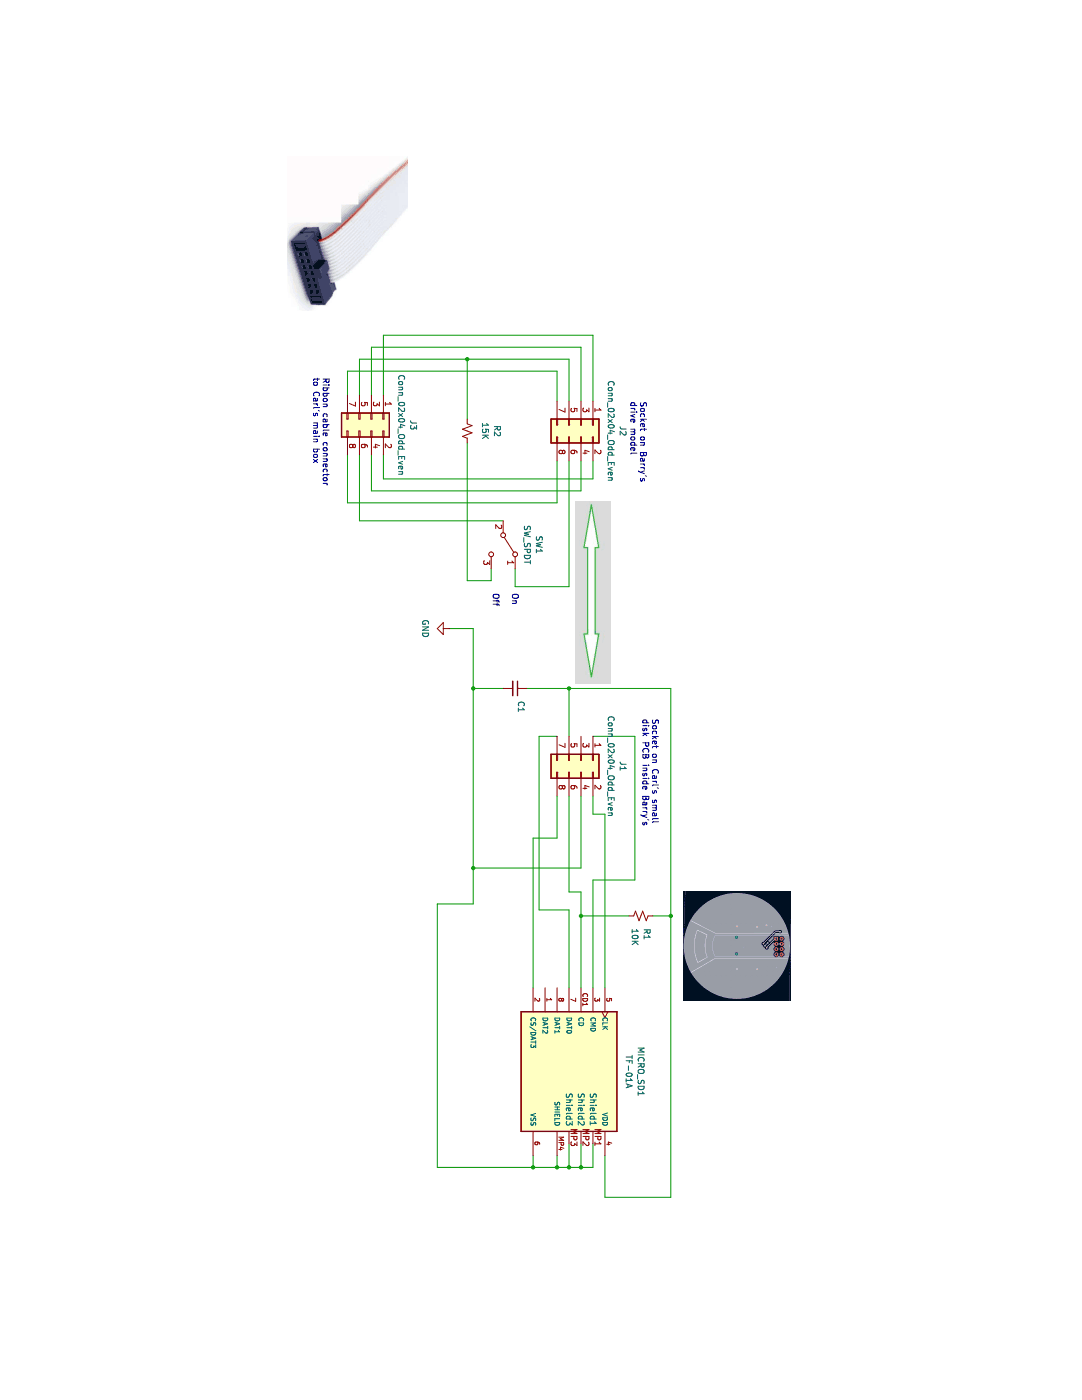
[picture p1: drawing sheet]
(kicad_sch (version 20230121) (generator eeschema)

 (paper "A4")

 (lib_symbols
  (symbol "Connector_Generic:Conn_02x04_Odd_Even" (pin_names (offset 1.016) hide) (in_bom yes) (on_board yes)
   (property "Reference" "J" (at 1.27 5.08 0) (effects (font (size 1.27 1.27))))
   (property "Value" "Conn_02x04_Odd_Even" (at 1.27 -7.62 0) (effects (font (size 1.27 1.27))))
   (property "Footprint" "" (at 0 0 0) (effects (font (size 1.27 1.27)) hide))
   (property "Datasheet" "~" (at 0 0 0) (effects (font (size 1.27 1.27)) hide))
   (symbol "Conn_02x04_Odd_Even_1_1"
    (rectangle (start -1.27 -4.953) (end 0 -5.207) (stroke (width 0.1524) (type default)) (fill (type none)))
    (rectangle (start -1.27 -2.413) (end 0 -2.667) (stroke (width 0.1524) (type default)) (fill (type none)))
    (rectangle (start -1.27 0.127) (end 0 -0.127) (stroke (width 0.1524) (type default)) (fill (type none)))
    (rectangle (start -1.27 2.667) (end 0 2.413) (stroke (width 0.1524) (type default)) (fill (type none)))
    (rectangle (start -1.27 3.81) (end 3.81 -6.35) (stroke (width 0.254) (type default)) (fill (type background)))
    (rectangle (start 3.81 -4.953) (end 2.54 -5.207) (stroke (width 0.1524) (type default)) (fill (type none)))
    (rectangle (start 3.81 -2.413) (end 2.54 -2.667) (stroke (width 0.1524) (type default)) (fill (type none)))
    (rectangle (start 3.81 0.127) (end 2.54 -0.127) (stroke (width 0.1524) (type default)) (fill (type none)))
    (rectangle (start 3.81 2.667) (end 2.54 2.413) (stroke (width 0.1524) (type default)) (fill (type none)))
    (pin passive line (at -5.08 2.54 0) (length 3.81) (name "Pin_1" (effects (font (size 1.27 1.27)))) (number "1" (effects (font (size 1.27 1.27)))))
    (pin passive line (at 7.62 2.54 180) (length 3.81) (name "Pin_2" (effects (font (size 1.27 1.27)))) (number "2" (effects (font (size 1.27 1.27)))))
    (pin passive line (at -5.08 0 0) (length 3.81) (name "Pin_3" (effects (font (size 1.27 1.27)))) (number "3" (effects (font (size 1.27 1.27)))))
    (pin passive line (at 7.62 0 180) (length 3.81) (name "Pin_4" (effects (font (size 1.27 1.27)))) (number "4" (effects (font (size 1.27 1.27)))))
    (pin passive line (at -5.08 -2.54 0) (length 3.81) (name "Pin_5" (effects (font (size 1.27 1.27)))) (number "5" (effects (font (size 1.27 1.27)))))
    (pin passive line (at 7.62 -2.54 180) (length 3.81) (name "Pin_6" (effects (font (size 1.27 1.27)))) (number "6" (effects (font (size 1.27 1.27)))))
    (pin passive line (at -5.08 -5.08 0) (length 3.81) (name "Pin_7" (effects (font (size 1.27 1.27)))) (number "7" (effects (font (size 1.27 1.27)))))
    (pin passive line (at 7.62 -5.08 180) (length 3.81) (name "Pin_8" (effects (font (size 1.27 1.27)))) (number "8" (effects (font (size 1.27 1.27)))))))
  (symbol "Device:C_Small" (pin_numbers hide) (pin_names (offset 0.254) hide) (in_bom yes) (on_board yes)
   (property "Reference" "C" (at 0.254 1.778 0) (effects (font (size 1.27 1.27)) (justify left)))
   (property "Value" "C_Small" (at 0.254 -2.032 0) (effects (font (size 1.27 1.27)) (justify left)))
   (property "Footprint" "" (at 0 0 0) (effects (font (size 1.27 1.27)) hide))
   (property "Datasheet" "~" (at 0 0 0) (effects (font (size 1.27 1.27)) hide))
   (symbol "C_Small_0_1"
    (polyline (pts (xy -1.524 -0.508) (xy 1.524 -0.508)) (stroke (width 0.3302) (type default)) (fill (type none)))
    (polyline (pts (xy -1.524 0.508) (xy 1.524 0.508)) (stroke (width 0.3048) (type default)) (fill (type none))))
   (symbol "C_Small_1_1"
    (pin passive line (at 0 2.54 270) (length 2.032) (name "~" (effects (font (size 1.27 1.27)))) (number "1" (effects (font (size 1.27 1.27)))))
    (pin passive line (at 0 -2.54 90) (length 2.032) (name "~" (effects (font (size 1.27 1.27)))) (number "2" (effects (font (size 1.27 1.27)))))))
  (symbol "Device:R_Small_US" (pin_numbers hide) (pin_names (offset 0.254) hide) (in_bom yes) (on_board yes)
   (property "Reference" "R" (at 0.762 0.508 0) (effects (font (size 1.27 1.27)) (justify left)))
   (property "Value" "R_Small_US" (at 0.762 -1.016 0) (effects (font (size 1.27 1.27)) (justify left)))
   (property "Footprint" "" (at 0 0 0) (effects (font (size 1.27 1.27)) hide))
   (property "Datasheet" "~" (at 0 0 0) (effects (font (size 1.27 1.27)) hide))
   (symbol "R_Small_US_1_1"
    (polyline (pts (xy 0 0) (xy 1.016 -0.381) (xy 0 -0.762) (xy -1.016 -1.143) (xy 0 -1.524)) (stroke (width 0) (type default)) (fill (type none)))
    (polyline (pts (xy 0 1.524) (xy 1.016 1.143) (xy 0 0.762) (xy -1.016 0.381) (xy 0 0)) (stroke (width 0) (type default)) (fill (type none)))
    (pin passive line (at 0 2.54 270) (length 1.016) (name "~" (effects (font (size 1.27 1.27)))) (number "1" (effects (font (size 1.27 1.27)))))
    (pin passive line (at 0 -2.54 90) (length 1.016) (name "~" (effects (font (size 1.27 1.27)))) (number "2" (effects (font (size 1.27 1.27)))))))
  (symbol "Switch:SW_SPDT" (pin_names (offset 0) hide) (in_bom yes) (on_board yes)
   (property "Reference" "SW" (at 0 4.318 0) (effects (font (size 1.27 1.27))))
   (property "Value" "SW_SPDT" (at 0 -5.08 0) (effects (font (size 1.27 1.27))))
   (property "Footprint" "" (at 0 0 0) (effects (font (size 1.27 1.27)) hide))
   (property "Datasheet" "~" (at 0 0 0) (effects (font (size 1.27 1.27)) hide))
   (symbol "SW_SPDT_0_0"
    (circle (center -2.032 0) (radius 0.508) (stroke (width 0) (type default)) (fill (type none)))
    (circle (center 2.032 -2.54) (radius 0.508) (stroke (width 0) (type default)) (fill (type none))))
   (symbol "SW_SPDT_0_1"
    (polyline (pts (xy -1.524 0.254) (xy 1.651 2.286)) (stroke (width 0) (type default)) (fill (type none)))
    (circle (center 2.032 2.54) (radius 0.508) (stroke (width 0) (type default)) (fill (type none))))
   (symbol "SW_SPDT_1_1"
    (pin passive line (at 5.08 2.54 180) (length 2.54) (name "A" (effects (font (size 1.27 1.27)))) (number "1" (effects (font (size 1.27 1.27)))))
    (pin passive line (at -5.08 0 0) (length 2.54) (name "B" (effects (font (size 1.27 1.27)))) (number "2" (effects (font (size 1.27 1.27)))))
    (pin passive line (at 5.08 -2.54 180) (length 2.54) (name "C" (effects (font (size 1.27 1.27)))) (number "3" (effects (font (size 1.27 1.27)))))))
  (symbol "TF-01A:TF-01A" (pin_names (offset 1.016)) (in_bom yes) (on_board yes)
   (property "Reference" "MICRO_SD" (at -12.7 10.795 0) (effects (font (size 1.27 1.27)) (justify left bottom)))
   (property "Value" "TF-01A" (at -12.7 -12.7 0) (effects (font (size 1.27 1.27)) (justify left bottom)))
   (property "Footprint" "TF-01A:TF-01A" (at 0 0 0) (effects (font (size 1.27 1.27)) (justify bottom) hide))
   (property "Datasheet" "" (at 0 0 0) (effects (font (size 1.27 1.27)) hide))
   (property "MF" "HRO Electronics Co., Ltd." (at 0 0 0) (effects (font (size 1.27 1.27)) (justify bottom) hide))
   (property "Description" "\n                        \n                            Standard Card Edge Connectors\n                        \n" (at 0 0 0) (effects (font (size 1.27 1.27)) (justify bottom) hide))
   (property "Package" "Package" (at 0 0 0) (effects (font (size 1.27 1.27)) (justify bottom) hide))
   (property "Price" "None" (at 0 0 0) (effects (font (size 1.27 1.27)) (justify bottom) hide))
   (property "SnapEDA_Link" "https://www.snapeda.com/parts/TF-01A/HRO+Electronics+Co.%252C+Ltd./view-part/?ref=snap" (at 0 0 0) (effects (font (size 1.27 1.27)) (justify bottom) hide))
   (property "MP" "TF-01A" (at 0 0 0) (effects (font (size 1.27 1.27)) (justify bottom) hide))
   (property "Availability" "Not in stock" (at 0 0 0) (effects (font (size 1.27 1.27)) (justify bottom) hide))
   (property "Check_prices" "https://www.snapeda.com/parts/TF-01A/HRO+Electronics+Co.%252C+Ltd./view-part/?ref=eda" (at 0 0 0) (effects (font (size 1.27 1.27)) (justify bottom) hide))
   (symbol "TF-01A_0_0"
    (rectangle (start -12.7 10.16) (end 12.7 -10.16) (stroke (width 0.254) (type default)) (fill (type background)))
    (pin bidirectional line (at -17.78 -5.08 0) (length 5.08) (name "DAT2" (effects (font (size 1.016 1.016)))) (number "1" (effects (font (size 1.016 1.016)))))
    (pin bidirectional line (at -17.78 5.08 0) (length 5.08) (name "CMD" (effects (font (size 1.016 1.016)))) (number "3" (effects (font (size 1.016 1.016)))))
    (pin power_in line (at 17.78 7.62 180) (length 5.08) (name "VDD" (effects (font (size 1.016 1.016)))) (number "4" (effects (font (size 1.016 1.016)))))
    (pin bidirectional clock (at -17.78 7.62 0) (length 5.08) (name "CLK" (effects (font (size 1.016 1.016)))) (number "5" (effects (font (size 1.016 1.016)))))
    (pin power_in line (at 17.78 -7.62 180) (length 5.08) (name "VSS" (effects (font (size 1.016 1.016)))) (number "6" (effects (font (size 1.016 1.016)))))
    (pin bidirectional line (at -17.78 0 0) (length 5.08) (name "DAT0" (effects (font (size 1.016 1.016)))) (number "7" (effects (font (size 1.016 1.016)))))
    (pin bidirectional line (at -17.78 -2.54 0) (length 5.08) (name "DAT1" (effects (font (size 1.016 1.016)))) (number "8" (effects (font (size 1.016 1.016)))))
    (pin power_in line (at 17.78 -2.54 180) (length 5.08) (name "SHIELD" (effects (font (size 1.016 1.016)))) (number "MP4" (effects (font (size 1.016 1.016))))))
   (symbol "TF-01A_1_0"
    (pin bidirectional line (at -17.78 -7.62 0) (length 5.08) (name "CS/DAT3" (effects (font (size 1.016 1.016)))) (number "2" (effects (font (size 1.016 1.016)))))
    (pin bidirectional line (at -17.78 2.54 0) (length 5.08) (name "CD" (effects (font (size 1.016 1.016)))) (number "CD1" (effects (font (size 1.016 1.016))))))
   (symbol "TF-01A_1_1"
    (pin power_in line (at 15.24 5.08 180) (length 2.54) (name "Shield1" (effects (font (size 1.27 1.27)))) (number "MP1" (effects (font (size 1.27 1.27)))))
    (pin power_in line (at 15.24 2.54 180) (length 2.54) (name "Shield2" (effects (font (size 1.27 1.27)))) (number "MP2" (effects (font (size 1.27 1.27)))))
    (pin power_in line (at 15.24 0 180) (length 2.54) (name "Shield3" (effects (font (size 1.27 1.27)))) (number "MP3" (effects (font (size 1.27 1.27)))))))
  (symbol "power:GND" (power) (pin_names (offset 0)) (in_bom yes) (on_board yes)
   (property "Reference" "#PWR" (at 0 -6.35 0) (effects (font (size 1.27 1.27)) hide))
   (property "Value" "GND" (at 0 -3.81 0) (effects (font (size 1.27 1.27))))
   (property "Footprint" "" (at 0 0 0) (effects (font (size 1.27 1.27)) hide))
   (property "Datasheet" "" (at 0 0 0) (effects (font (size 1.27 1.27)) hide))
   (symbol "GND_0_1"
    (polyline (pts (xy 0 0) (xy 0 -1.27) (xy 1.27 -1.27) (xy 0 -2.54) (xy -1.27 -1.27) (xy 0 -1.27)) (stroke (width 0) (type default)) (fill (type none))))
   (symbol "GND_1_1"
    (pin power_in line (at 0 0 270) (length 0) hide (name "GND" (effects (font (size 1.27 1.27)))) (number "1" (effects (font (size 1.27 1.27))))))))

 (junction (at 146.05 119.38) (diameter 0) (color 0 0 0 0))
 (junction (at 247.65 99.06) (diameter 0) (color 0 0 0 0))
 (junction (at 247.65 106.68) (diameter 0) (color 0 0 0 0))
 (junction (at 247.65 96.52) (diameter 0) (color 0 0 0 0))
 (junction (at 194.31 77.47) (diameter 0) (color 0 0 0 0))
 (junction (at 184.15 119.38) (diameter 0) (color 0 0 0 0))
 (junction (at 194.31 96.52) (diameter 0) (color 0 0 0 0))
 (junction (at 247.65 101.6) (diameter 0) (color 0 0 0 0))
 (junction (at 146.05 99.06) (diameter 0) (color 0 0 0 0))
 (junction (at 76.2 120.65) (diameter 0) (color 0 0 0 0))

 (wire (pts (xy 76.2 120.65) (xy 76.2 99.06)) (stroke (width 0) (type default)))
 (wire (pts (xy 83.82 143.51) (xy 76.2 143.51)) (stroke (width 0) (type default)))
 (wire (pts (xy 184.15 96.52) (xy 184.15 119.38)) (stroke (width 0) (type default)))
 (wire (pts (xy 124.46 110.49) (xy 124.46 99.06)) (stroke (width 0) (type default)))
 (wire (pts (xy 97.79 101.6) (xy 106.68 101.6)) (stroke (width 0) (type default)))
 (wire (pts (xy 242.57 99.06) (xy 247.65 99.06)) (stroke (width 0) (type default)))
 (wire (pts (xy 146.05 99.06) (xy 146.05 107.95)) (stroke (width 0) (type default)))
 (wire (pts (xy 247.65 96.52) (xy 247.65 99.06)) (stroke (width 0) (type default)))
 (wire (pts (xy 209.55 91.44) (xy 172.72 91.44)) (stroke (width 0) (type default)))
 (wire (pts (xy 76.2 99.06) (xy 85.09 99.06)) (stroke (width 0) (type default)))
 (wire (pts (xy 104.14 96.52) (xy 97.79 96.52)) (stroke (width 0) (type default)))
 (wire (pts (xy 242.57 96.52) (xy 247.65 96.52)) (stroke (width 0) (type default)))
 (wire (pts (xy 97.79 99.06) (xy 124.46 99.06)) (stroke (width 0) (type default)))
 (wire (pts (xy 78.74 146.05) (xy 78.74 101.6)) (stroke (width 0) (type default)))
 (wire (pts (xy 177.8 101.6) (xy 177.8 106.68)) (stroke (width 0) (type default)))
 (wire (pts (xy 133.35 119.38) (xy 146.05 119.38)) (stroke (width 0) (type default)))
 (wire (pts (xy 96.52 146.05) (xy 106.68 146.05)) (stroke (width 0) (type default)))
 (wire (pts (xy 110.49 113.03) (xy 110.49 143.51)) (stroke (width 0) (type default)))
 (wire (pts (xy 73.66 140.97) (xy 83.82 140.97)) (stroke (width 0) (type default)))
 (wire (pts (xy 97.79 93.98) (xy 101.6 93.98)) (stroke (width 0) (type default)))
 (wire (pts (xy 120.65 115.57) (xy 123.19 115.57)) (stroke (width 0) (type default)))
 (wire (pts (xy 194.31 77.47) (xy 194.31 81.28)) (stroke (width 0) (type default)))
 (wire (pts (xy 156.21 105.41) (xy 156.21 101.6)) (stroke (width 0) (type default)))
 (wire (pts (xy 96.52 140.97) (xy 104.14 140.97)) (stroke (width 0) (type default)))
 (wire (pts (xy 110.49 143.51) (xy 96.52 143.51)) (stroke (width 0) (type default)))
 (wire (pts (xy 96.52 138.43) (xy 101.6 138.43)) (stroke (width 0) (type default)))
 (wire (pts (xy 245.11 106.68) (xy 247.65 106.68)) (stroke (width 0) (type default)))
 (wire (pts (xy 156.21 85.09) (xy 156.21 93.98)) (stroke (width 0) (type default)))
 (wire (pts (xy 76.2 143.51) (xy 76.2 120.65)) (stroke (width 0) (type default)))
 (wire (pts (xy 189.23 99.06) (xy 168.91 99.06)) (stroke (width 0) (type default)))
 (wire (pts (xy 194.31 86.36) (xy 194.31 96.52)) (stroke (width 0) (type default)))
 (wire (pts (xy 194.31 77.47) (xy 146.05 77.47)) (stroke (width 0) (type default)))
 (wire (pts (xy 120.65 110.49) (xy 124.46 110.49)) (stroke (width 0) (type default)))
 (wire (pts (xy 247.65 93.98) (xy 247.65 96.52)) (stroke (width 0) (type default)))
 (wire (pts (xy 242.57 93.98) (xy 247.65 93.98)) (stroke (width 0) (type default)))
 (wire (pts (xy 146.05 119.38) (xy 184.15 119.38)) (stroke (width 0) (type default)))
 (wire (pts (xy 73.66 96.52) (xy 73.66 140.97)) (stroke (width 0) (type default)))
 (wire (pts (xy 193.04 99.06) (xy 193.04 105.41)) (stroke (width 0) (type default)))
 (wire (pts (xy 146.05 99.06) (xy 156.21 99.06)) (stroke (width 0) (type default)))
 (wire (pts (xy 101.6 93.98) (xy 101.6 138.43)) (stroke (width 0) (type default)))
 (wire (pts (xy 71.12 93.98) (xy 71.12 138.43)) (stroke (width 0) (type default)))
 (wire (pts (xy 209.55 96.52) (xy 194.31 96.52)) (stroke (width 0) (type default)))
 (wire (pts (xy 184.15 119.38) (xy 191.77 119.38)) (stroke (width 0) (type default)))
 (wire (pts (xy 186.69 85.09) (xy 156.21 85.09)) (stroke (width 0) (type default)))
 (wire (pts (xy 247.65 101.6) (xy 247.65 106.68)) (stroke (width 0) (type default)))
 (wire (pts (xy 247.65 127) (xy 191.77 127)) (stroke (width 0) (type default)))
 (wire (pts (xy 247.65 99.06) (xy 247.65 101.6)) (stroke (width 0) (type default)))
 (wire (pts (xy 93.98 120.65) (xy 123.19 120.65)) (stroke (width 0) (type default)))
 (wire (pts (xy 106.68 101.6) (xy 106.68 146.05)) (stroke (width 0) (type default)))
 (wire (pts (xy 104.14 140.97) (xy 104.14 96.52)) (stroke (width 0) (type default)))
 (wire (pts (xy 254 77.47) (xy 194.31 77.47)) (stroke (width 0) (type default)))
 (wire (pts (xy 254 77.47) (xy 254 91.44)) (stroke (width 0) (type default)))
 (wire (pts (xy 209.55 106.68) (xy 177.8 106.68)) (stroke (width 0) (type default)))
 (wire (pts (xy 133.35 119.38) (xy 133.35 124.46)) (stroke (width 0) (type default)))
 (wire (pts (xy 146.05 77.47) (xy 146.05 99.06)) (stroke (width 0) (type default)))
 (wire (pts (xy 191.77 127) (xy 191.77 119.38)) (stroke (width 0) (type default)))
 (wire (pts (xy 186.69 85.09) (xy 186.69 93.98)) (stroke (width 0) (type default)))
 (wire (pts (xy 76.2 120.65) (xy 88.9 120.65)) (stroke (width 0) (type default)))
 (wire (pts (xy 168.91 96.52) (xy 184.15 96.52)) (stroke (width 0) (type default)))
 (wire (pts (xy 85.09 96.52) (xy 73.66 96.52)) (stroke (width 0) (type default)))
 (wire (pts (xy 245.11 101.6) (xy 247.65 101.6)) (stroke (width 0) (type default)))
 (wire (pts (xy 189.23 96.52) (xy 189.23 99.06)) (stroke (width 0) (type default)))
 (wire (pts (xy 85.09 93.98) (xy 71.12 93.98)) (stroke (width 0) (type default)))
 (wire (pts (xy 193.04 105.41) (xy 156.21 105.41)) (stroke (width 0) (type default)))
 (wire (pts (xy 172.72 91.44) (xy 172.72 93.98)) (stroke (width 0) (type default)))
 (wire (pts (xy 194.31 96.52) (xy 189.23 96.52)) (stroke (width 0) (type default)))
 (wire (pts (xy 254 91.44) (xy 245.11 91.44)) (stroke (width 0) (type default)))
 (wire (pts (xy 186.69 93.98) (xy 209.55 93.98)) (stroke (width 0) (type default)))
 (wire (pts (xy 78.74 101.6) (xy 85.09 101.6)) (stroke (width 0) (type default)))
 (wire (pts (xy 123.19 115.57) (xy 123.19 120.65)) (stroke (width 0) (type default)))
 (wire (pts (xy 193.04 99.06) (xy 209.55 99.06)) (stroke (width 0) (type default)))
 (wire (pts (xy 247.65 106.68) (xy 247.65 127)) (stroke (width 0) (type default)))
 (wire (pts (xy 168.91 93.98) (xy 172.72 93.98)) (stroke (width 0) (type default)))
 (wire (pts (xy 168.91 101.6) (xy 177.8 101.6)) (stroke (width 0) (type default)))
 (wire (pts (xy 71.12 138.43) (xy 83.82 138.43)) (stroke (width 0) (type default)))
 (wire (pts (xy 146.05 113.03) (xy 146.05 119.38)) (stroke (width 0) (type default)))
 (wire (pts (xy 78.74 146.05) (xy 83.82 146.05)) (stroke (width 0) (type default)))

 (image (at 49.53 146.05) (scale 0.957447)
  (data))
 (image (at 200.66 63.5) (scale 0.319149)
  (data))
 (image (at 125.73 93.98) (scale 0.957447)
  (data))

 (text "On\n\nOff" (at 125.73 115.57 0) (effects (font (size 1.27 1.27)) (justify left bottom)))
 (text "Ribbon cable connector\nto Carl's main box" (at 80.01 153.67 0) (effects (font (size 1.27 1.27)) (justify left bottom)))
 (text "Socket on Barry's\ndrive model" (at 85.09 86.36 0) (effects (font (size 1.27 1.27)) (justify left bottom)))
 (text "Socket on Carl's small \ndisk PCB inside Barry's" (at 152.4 83.82 0) (effects (font (size 1.27 1.27)) (justify left bottom)))

 (symbol (lib_id "Device:C_Small") (at 146.05 110.49 0) (unit 1) (in_bom yes) (on_board yes) (dnp no) (fields_autoplaced)
  (property "Reference" "C1" (at 148.59 109.2263 0) (effects (font (size 1.27 1.27)) (justify left)))
  (property "Value" "100nf" (at 148.59 111.7663 0) (effects (font (size 1.27 1.27)) (justify left) hide))
  (property "Footprint" "" (at 146.05 110.49 0) (effects (font (size 1.27 1.27)) hide))
  (property "Datasheet" "~" (at 146.05 110.49 0) (effects (font (size 1.27 1.27)) hide)) (pin "1") (pin "2"))

 (symbol (lib_id "Device:R_Small_US") (at 91.44 120.65 90) (unit 1) (in_bom yes) (on_board yes) (dnp no) (fields_autoplaced)
  (property "Reference" "R2" (at 91.44 114.3 90) (effects (font (size 1.27 1.27))))
  (property "Value" "15K" (at 91.44 116.84 90) (effects (font (size 1.27 1.27))))
  (property "Footprint" "" (at 91.44 120.65 0) (effects (font (size 1.27 1.27)) hide))
  (property "Datasheet" "~" (at 91.44 120.65 0) (effects (font (size 1.27 1.27)) hide)) (pin "1") (pin "2"))

 (symbol (lib_id "Connector_Generic:Conn_02x04_Odd_Even") (at 161.29 96.52 0) (unit 1) (in_bom yes) (on_board yes) (dnp no) (fields_autoplaced)
  (property "Reference" "J1" (at 162.56 87.63 0) (effects (font (size 1.27 1.27))))
  (property "Value" "Conn_02x04_Odd_Even" (at 162.56 90.17 0) (effects (font (size 1.27 1.27))))
  (property "Footprint" "" (at 161.29 96.52 0) (effects (font (size 1.27 1.27)) hide))
  (property "Datasheet" "~" (at 161.29 96.52 0) (effects (font (size 1.27 1.27)) hide)) (pin "1") (pin "2") (pin "3") (pin "4") (pin "5") (pin "6") (pin "7") (pin "8"))

 (symbol (lib_id "Switch:SW_SPDT") (at 115.57 113.03 0) (unit 1) (in_bom yes) (on_board yes) (dnp no) (fields_autoplaced)
  (property "Reference" "SW1" (at 115.57 105.41 0) (effects (font (size 1.27 1.27))))
  (property "Value" "SW_SPDT" (at 115.57 107.95 0) (effects (font (size 1.27 1.27))))
  (property "Footprint" "" (at 115.57 113.03 0) (effects (font (size 1.27 1.27)) hide))
  (property "Datasheet" "~" (at 115.57 113.03 0) (effects (font (size 1.27 1.27)) hide)) (pin "1") (pin "2") (pin "3"))

 (symbol (lib_id "power:GND") (at 133.35 124.46 0) (unit 1) (in_bom yes) (on_board yes) (dnp no) (fields_autoplaced)
  (property "Reference" "#PWR01" (at 133.35 130.81 0) (effects (font (size 1.27 1.27)) hide))
  (property "Value" "GND" (at 133.35 129.54 0) (effects (font (size 1.27 1.27))))
  (property "Footprint" "" (at 133.35 124.46 0) (effects (font (size 1.27 1.27)) hide))
  (property "Datasheet" "" (at 133.35 124.46 0) (effects (font (size 1.27 1.27)) hide)) (pin "1"))

 (symbol (lib_id "Connector_Generic:Conn_02x04_Odd_Even") (at 90.17 96.52 0) (unit 1) (in_bom yes) (on_board yes) (dnp no) (fields_autoplaced)
  (property "Reference" "J2" (at 91.44 87.63 0) (effects (font (size 1.27 1.27))))
  (property "Value" "Conn_02x04_Odd_Even" (at 91.44 90.17 0) (effects (font (size 1.27 1.27))))
  (property "Footprint" "" (at 90.17 96.52 0) (effects (font (size 1.27 1.27)) hide))
  (property "Datasheet" "~" (at 90.17 96.52 0) (effects (font (size 1.27 1.27)) hide)) (pin "1") (pin "2") (pin "3") (pin "4") (pin "5") (pin "6") (pin "7") (pin "8"))

 (symbol (lib_id "Connector_Generic:Conn_02x04_Odd_Even") (at 88.9 140.97 0) (unit 1) (in_bom yes) (on_board yes) (dnp no) (fields_autoplaced)
  (property "Reference" "J3" (at 90.17 132.08 0) (effects (font (size 1.27 1.27))))
  (property "Value" "Conn_02x04_Odd_Even" (at 90.17 134.62 0) (effects (font (size 1.27 1.27))))
  (property "Footprint" "" (at 88.9 140.97 0) (effects (font (size 1.27 1.27)) hide))
  (property "Datasheet" "~" (at 88.9 140.97 0) (effects (font (size 1.27 1.27)) hide)) (pin "1") (pin "2") (pin "3") (pin "4") (pin "5") (pin "6") (pin "7") (pin "8"))

 (symbol (lib_id "TF-01A:TF-01A") (at 227.33 99.06 0) (unit 1) (in_bom yes) (on_board yes) (dnp no) (fields_autoplaced)
  (property "Reference" "MICRO_SD1" (at 227.33 83.82 0) (effects (font (size 1.27 1.27))))
  (property "Value" "TF-01A" (at 227.33 86.36 0) (effects (font (size 1.27 1.27))))
  (property "Footprint" "TF-01A:TF-01A" (at 227.33 99.06 0) (effects (font (size 1.27 1.27)) (justify bottom) hide))
  (property "Datasheet" "" (at 227.33 99.06 0) (effects (font (size 1.27 1.27)) hide))
  (property "MF" "HRO Electronics Co., Ltd." (at 227.33 99.06 0) (effects (font (size 1.27 1.27)) (justify bottom) hide))
  (property "Description" "\n                        \n                            Standard Card Edge Connectors\n                        \n" (at 227.33 99.06 0) (effects (font (size 1.27 1.27)) (justify bottom) hide))
  (property "Package" "Package" (at 227.33 99.06 0) (effects (font (size 1.27 1.27)) (justify bottom) hide))
  (property "Price" "None" (at 227.33 99.06 0) (effects (font (size 1.27 1.27)) (justify bottom) hide))
  (property "SnapEDA_Link" "https://www.snapeda.com/parts/TF-01A/HRO+Electronics+Co.%252C+Ltd./view-part/?ref=snap" (at 227.33 99.06 0) (effects (font (size 1.27 1.27)) (justify bottom) hide))
  (property "MP" "TF-01A" (at 227.33 99.06 0) (effects (font (size 1.27 1.27)) (justify bottom) hide))
  (property "Availability" "Not in stock" (at 227.33 99.06 0) (effects (font (size 1.27 1.27)) (justify bottom) hide))
  (property "Check_prices" "https://www.snapeda.com/parts/TF-01A/HRO+Electronics+Co.%252C+Ltd./view-part/?ref=eda" (at 227.33 99.06 0) (effects (font (size 1.27 1.27)) (justify bottom) hide)) (pin "1") (pin "3") (pin "4") (pin "5") (pin "6") (pin "7") (pin "8") (pin "MP4") (pin "2") (pin "CD1") (pin "MP1") (pin "MP2") (pin "MP3"))

 (symbol (lib_id "Device:R_Small_US") (at 194.31 83.82 0) (unit 1) (in_bom yes) (on_board yes) (dnp no) (fields_autoplaced)
  (property "Reference" "R1" (at 196.85 82.55 0) (effects (font (size 1.27 1.27)) (justify left)))
  (property "Value" "10K" (at 196.85 85.09 0) (effects (font (size 1.27 1.27)) (justify left)))
  (property "Footprint" "" (at 194.31 83.82 0) (effects (font (size 1.27 1.27)) hide))
  (property "Datasheet" "~" (at 194.31 83.82 0) (effects (font (size 1.27 1.27)) hide)) (pin "1") (pin "2"))

 (sheet_instances (path "" (page "1"))))
